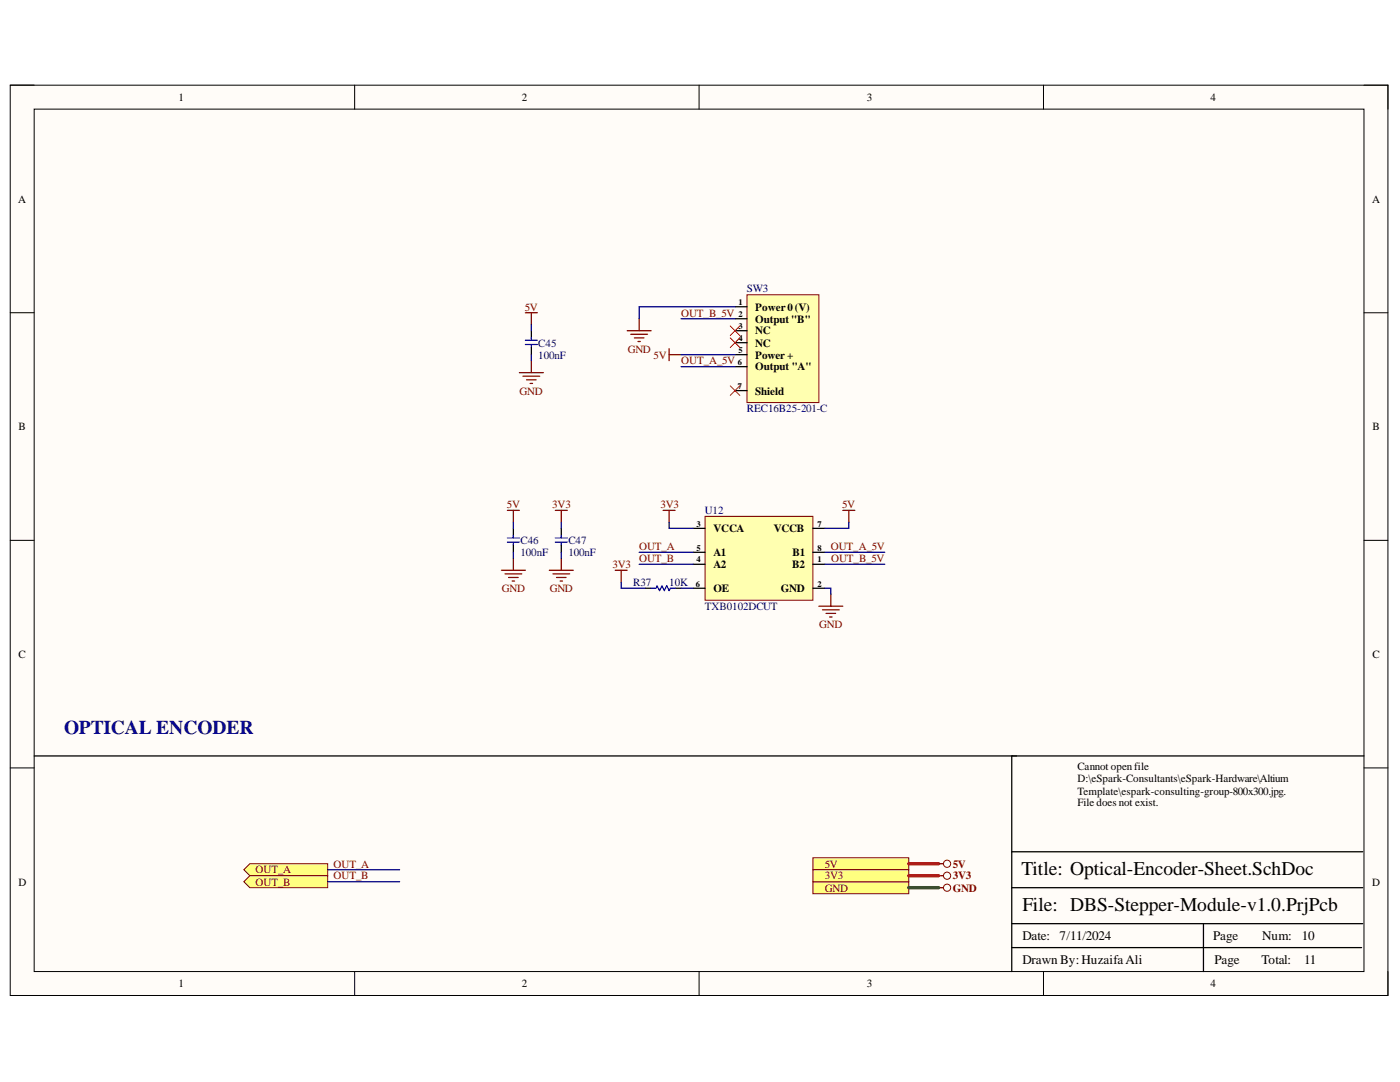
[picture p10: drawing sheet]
<svg xmlns="http://www.w3.org/2000/svg" width="279mm" height="216mm" viewBox="0 0 279 216" stroke-linecap="round" stroke-linejoin="round" font-family="sans-serif">
<path d="M2 17h275v181.6h-275z" fill-rule="evenodd" fill="#fffcf8"/>
<path d="M2 17h275v181.6h-275z" fill="none" stroke="#000" stroke-width=".2"/>
<path d="M6.8 21.8h265.4v172.1h-265.4z" fill-rule="evenodd" fill="#fffcf8"/>
<g fill="none" stroke="#000" stroke-width=".2">
<path d="M2 17h4.8M70.8 17v4.8M139.5 17v4.8M208.3 17v4.8M272.2 17h4.8v4.8M6.8 21.8h265.4v172.1h-265.4zM2 62.4h4.8M272.2 62.4h4.8M2 107.8h4.8M272.2 107.8h4.8M2 153.2h4.8M272.2 153.2h4.8"/>
<path d="M70.8 193.9v4.7M139.5 193.9v4.7M208.3 193.9v4.7M277 193.9v4.7"/>
</g>
<path d="M272.2 150.8h-70.3v43.1M201.9 177.1h70.1M201.9 170h70.1M201.9 189.1h69.8M201.9 184.3h70.1M240.2 184.3v9.6" fill="none" stroke="#000" stroke-width=".25"/>
<path d="M149.1 58.8h14.3v21.5h-14.3z" fill-rule="evenodd" fill="#ffffb0"/>
<path d="M149.1 58.8h14.3v21.5h-14.3z" fill="none" stroke="#800000" stroke-width=".2"/>
<path d="M106 66v1.5M106 69.3v1.5M146.7 61.2h2.4M146.7 63.6h2.4M146.7 66h2.4M146.7 68.4h2.4M146.7 70.8h2.4M146.7 73.2h2.4M146.7 77.9h2.4M6.8 150.8h196.1" fill="none" stroke="#000" stroke-width=".25"/>
<path d="M145.7 77l1.9 1.9M145.7 65l1.9 1.9M145.7 67.4l1.9 1.9M147.6 77l-1.9 1.9M147.6 65l-1.9 1.9M147.6 67.4l-1.9 1.9" fill="none" stroke="#f00" stroke-width=".2"/>
<g fill="none" stroke="#800000" stroke-width=".25">
<path d="M103.6 74.4h4.8M104.4 75.1h3.3M104.8 62.4h2.4M105.1 75.8h1.9M105.8 76.5h.5M106 62.4v2.4M106 72v2.4M125.2 66h4.8M125.9 66.7h3.3M126.6 67.4h1.9M127.3 68.1h.5M127.6 63.6v2.4"/>
<path d="M133.5 69.6v2.4M133.5 70.8h2.4"/>
</g>
<path d="M104.8 67.9h2.4M104.8 68.7h2.4M106 67.4v.5M106 68.9v.4" fill="none" stroke="#00f" stroke-width=".25"/>
<path d="M140.7 103h21.5v16.8h-21.5z" fill-rule="evenodd" fill="#ffffb0"/>
<path d="M140.7 103h21.5v16.8h-21.5z" fill="none" stroke="#800000" stroke-width=".2"/>
<g fill="none" stroke="#000" stroke-width=".25">
<path d="M102.5 105.4v1.6M102.5 108.8v1.4M112 105.4v1.6M112 108.8v1.4M128.8 117.4h1.2M134.7 117.4h1.2M138.3 112.6h2.4M138.3 105.4h2.4M138.3 117.4h2.4M138.3 110.2h2.4M162.2 112.6h2.4M162.2 105.4h2.4"/>
<path d="M162.2 117.4h2.4M162.2 110.2h2.4"/>
</g>
<g fill="none" stroke="#800000" stroke-width=".25">
<path d="M100.1 113.8h4.7M100.8 114.5h3.3M101.3 101.8h2.3M101.5 115.2h1.9M102.2 115.9h.5M102.5 101.8v2.4M102.5 111.4v2.4M109.6 113.8h4.8M110.3 114.5h3.4M110.8 101.8h2.4M111.1 115.2h1.9M111.8 115.9h.5"/>
<path d="M112 101.8v2.4M112 111.4v2.4M122.8 113.8h2.4M124 113.8v2.4M132.3 101.8h2.4M133.5 101.8v2.4M165.8 118.6v2.4M168.2 101.8h2.4M169.4 101.8v2.4M163.4 121h4.8M164.1 121.7h3.4M164.9 122.4h1.9"/>
<path d="M165.6 123.1h.5"/>
</g>
<path d="M101.3 107.3h2.3M101.3 108.2h2.3M102.5 106.9v.4M102.5 108.3v.5M110.8 107.3h2.4M110.8 108.2h2.4M112 106.9v.4M112 108.3v.5M130 117.4h.9l.2-.5 .5 1 .5-1 .5 1 .5-1 .4 1 .3-.5h.9" fill="none" stroke="#00f" stroke-width=".25"/>
<g fill="none" stroke="#000080" stroke-width=".25">
<path d="M106 64.8v1.2M106 70.8v1.2M135.9 70.8h10.8M135.9 73.2h10.8M135.9 63.6h10.8M146.7 61.2h-19.1v2.4M102.5 104.2v1.2M102.5 110.2v1.2M112 104.2v1.2M112 110.2v1.2M124 116.2v1.2h4.8M127.6 110.2h10.7"/>
<path d="M127.6 112.6h10.7M133.5 104.2v1.2h4.8M135.9 117.4h2.4M164.6 117.4h1.2v1.2M164.6 110.2h12M164.6 112.6h12M169.4 104.2v1.2h-4.8"/>
</g>
<path d="M162.2 175.9h19.2v2.4h-19.2z" fill-rule="evenodd" fill="#ffff80"/>
<g fill="none" stroke="#800000" stroke-width=".2">
<path d="M162.2 175.9h19.2v2.4h-19.2z"/>
<circle cx="189" cy="177.1" r=".72"/>
</g>
<path d="M187.3 177.1h1" fill="none" stroke="#800000" stroke-width=".25"/>
<path d="M162.2 171.2h19.2v2.3h-19.2z" fill-rule="evenodd" fill="#ffff80"/>
<path d="M162.2 171.2h19.2v2.3h-19.2z" fill="none" stroke="#800000" stroke-width=".2"/>
<path d="M181.4 177.1h5.9" fill="none" stroke="#274e13" stroke-width=".68"/>
<path d="M181.4 172.4h5.9" fill="none" stroke="#f00" stroke-width=".68"/>
<path d="M162.2 173.5h19.2v2.4h-19.2z" fill-rule="evenodd" fill="#ffff80"/>
<g fill="none" stroke="#800000" stroke-width=".2">
<path d="M162.2 173.5h19.2v2.4h-19.2z"/>
<circle cx="189" cy="174.7" r=".72"/>
<circle cx="189" cy="172.4" r=".72"/>
</g>
<path d="M187.3 174.7h1M187.3 172.4h1" fill="none" stroke="#800000" stroke-width=".25"/>
<path d="M181.4 174.7h5.9" fill="none" stroke="#f00" stroke-width=".68"/>
<path d="M48.7 173.5l1.2-1.1h15.5v2.3h-15.5z" fill-rule="evenodd" fill="#ffff80"/>
<path d="M48.7 173.5l1.2-1.1h15.5v2.3h-15.5z" fill="none" stroke="#800000" stroke-width=".2"/>
<path d="M65.4 173.5h14.3" fill="none" stroke="#000080" stroke-width=".25"/>
<path d="M48.7 175.9l1.2-1.2h15.5v2.4h-15.5z" fill-rule="evenodd" fill="#ffff80"/>
<path d="M48.7 175.9l1.2-1.2h15.5v2.4h-15.5z" fill="none" stroke="#800000" stroke-width=".2"/>
<path d="M65.4 175.9h14.3" fill="none" stroke="#000080" stroke-width=".25"/>
<text font-size="3.9" fill="#000080" x="12.8" y="146.5">OPTICAL ENCODER</text>
<g font-size="3.9">
<text x="203.9" y="174.6">Title: Optical-Encoder-Sheet.SchDoc</text>
<text x="204" y="181.8">File: DBS-Stepper-Module-v1.0.PrjPcb</text>
</g>
<g font-size="2.6">
<text x="204" y="187.6">Date:</text>
<text x="211.5" y="187.6">7/11/2024</text>
<text x="242.1" y="187.6">Page</text>
<text x="251.9" y="187.6">Num:</text>
<text x="259.8" y="187.6">10</text>
<text x="204" y="192.4">Drawn By: HuzaifaAli</text>
<text x="242.4" y="192.4">Page</text>
<text x="251.7" y="192.4">Total:</text>
<text x="260.3" y="192.4">11</text>
</g>
<g font-size="2.2">
<text x="35.6" y="20.1">1</text>
<text x="104.1" y="20.1">2</text>
<text x="173" y="20.1">3</text>
<text x="241.6" y="20.1">4</text>
<text x="3.6" y="40.4">A</text>
<text x="273.8" y="40.4">A</text>
<text x="150.7" y="62">Power 0(V)</text>
<text x="150.7" y="64.4">Output &quot;B&quot;</text>
<text x="150.7" y="66.7">NC</text>
<text x="150.7" y="69.2">NC</text>
<text x="150.7" y="71.5">Power +</text>
<text x="150.7" y="73.9">Output &quot;A&quot;</text>
<text x="150.7" y="78.7">Shield</text>
<text x="3.7" y="85.8">B</text>
<text x="273.9" y="85.8">B</text>
<text x="142.4" y="106.2">VCCA</text>
<text x="154.5" y="106.2">VCCB</text>
<text x="142.4" y="113.4">A2</text>
<text x="142.4" y="110.9">A1</text>
<text x="158.1" y="113.4">B2</text>
<text x="158.2" y="110.9">B1</text>
<text x="142.4" y="118.1">OE</text>
<text x="155.8" y="118.1">GND</text>
<text x="3.7" y="131.3">C</text>
<text x="273.9" y="131.3">C</text>
<text x="215" y="153.7">Cannot openfile</text>
<text x="215" y="156.1">D:\eSpark-Consultants\eSpark-Hardware\Altium</text>
<text x="215" y="158.6">Template\espark-consulting-group-800x300.jpg.</text>
<text x="215" y="160.9">File does not exist.</text>
<text x="3.7" y="176.7">D</text>
<text x="273.8" y="176.7">D</text>
<text x="35.6" y="197">1</text>
<text x="104.1" y="197">2</text>
<text x="173" y="197">3</text>
<text x="241.6" y="197">4</text>
</g>
<g font-size="2.2" fill="#000080">
<text x="149" y="58.3">SW3</text>
<text x="107.4" y="69.2">C45</text>
<text x="107.4" y="71.5">100nF</text>
<text x="149" y="82.3">REC16B25-201-C</text>
<text x="140.7" y="102.6">U12</text>
<text x="103.9" y="108.6">C46</text>
<text x="103.9" y="110.9">100nF</text>
<text x="113.4" y="108.6">C47</text>
<text x="113.4" y="110.9">100nF</text>
<text x="126.4" y="117">R37</text>
<text x="133.6" y="117">10K</text>
<text x="140.7" y="121.7">TXB0102DCUT</text>
</g>
<g font-size="2.2" fill="#800000">
<text x="104.7" y="62">5V</text>
<text x="135.9" y="63.2">OUT_B_5V</text>
<text x="125.3" y="70.4">GND</text>
<text x="130.4" y="71.5">5V</text>
<text x="135.9" y="72.7">OUT_A_5V</text>
<text x="103.7" y="78.7">GND</text>
<text x="101.2" y="101.4">5V</text>
<text x="110.2" y="101.4">3V3</text>
<text x="131.8" y="101.4">3V3</text>
<text x="168.1" y="101.4">5V</text>
<text x="122.2" y="113.4">3V3</text>
<text x="127.6" y="109.8">OUT_A</text>
<text x="127.6" y="112.1">OUT_B</text>
<text x="165.8" y="109.8">OUT_A_5V</text>
<text x="165.9" y="112.1">OUT_B_5V</text>
<text x="100.2" y="118.1">GND</text>
<text x="109.7" y="118.1">GND</text>
<text x="163.5" y="125.3">GND</text>
<text x="66.6" y="173.1">OUT_A</text>
<text x="164.6" y="173.1">5V</text>
<text x="190.2" y="173.1">5V</text>
<text x="51" y="174.3">OUT_A</text>
<text x="51" y="176.7">OUT_B</text>
<text x="66.6" y="175.5">OUT_B</text>
<text x="164.6" y="177.9">GND</text>
<text x="164.6" y="175.5">3V3</text>
<text x="190.2" y="177.9">GND</text>
<text x="190.2" y="175.5">3V3</text>
</g>
<g font-size="1.7">
<text x="147.4" y="60.9">1</text>
<text x="147.4" y="63.3">2</text>
<text x="147.4" y="65.6">3</text>
<text x="147.4" y="68.1">4</text>
<text x="147.4" y="70.4">5</text>
<text x="147.3" y="72.8">6</text>
<text x="147.3" y="77.6">7</text>
<text x="139" y="105.1">3</text>
<text x="163.2" y="105.1">7</text>
<text x="139" y="112.2">4</text>
<text x="139" y="109.8">5</text>
<text x="163.2" y="112.2">1</text>
<text x="163.2" y="109.8">8</text>
<text x="138.9" y="117">6</text>
<text x="163.2" y="117">2</text>
</g>
</svg>
